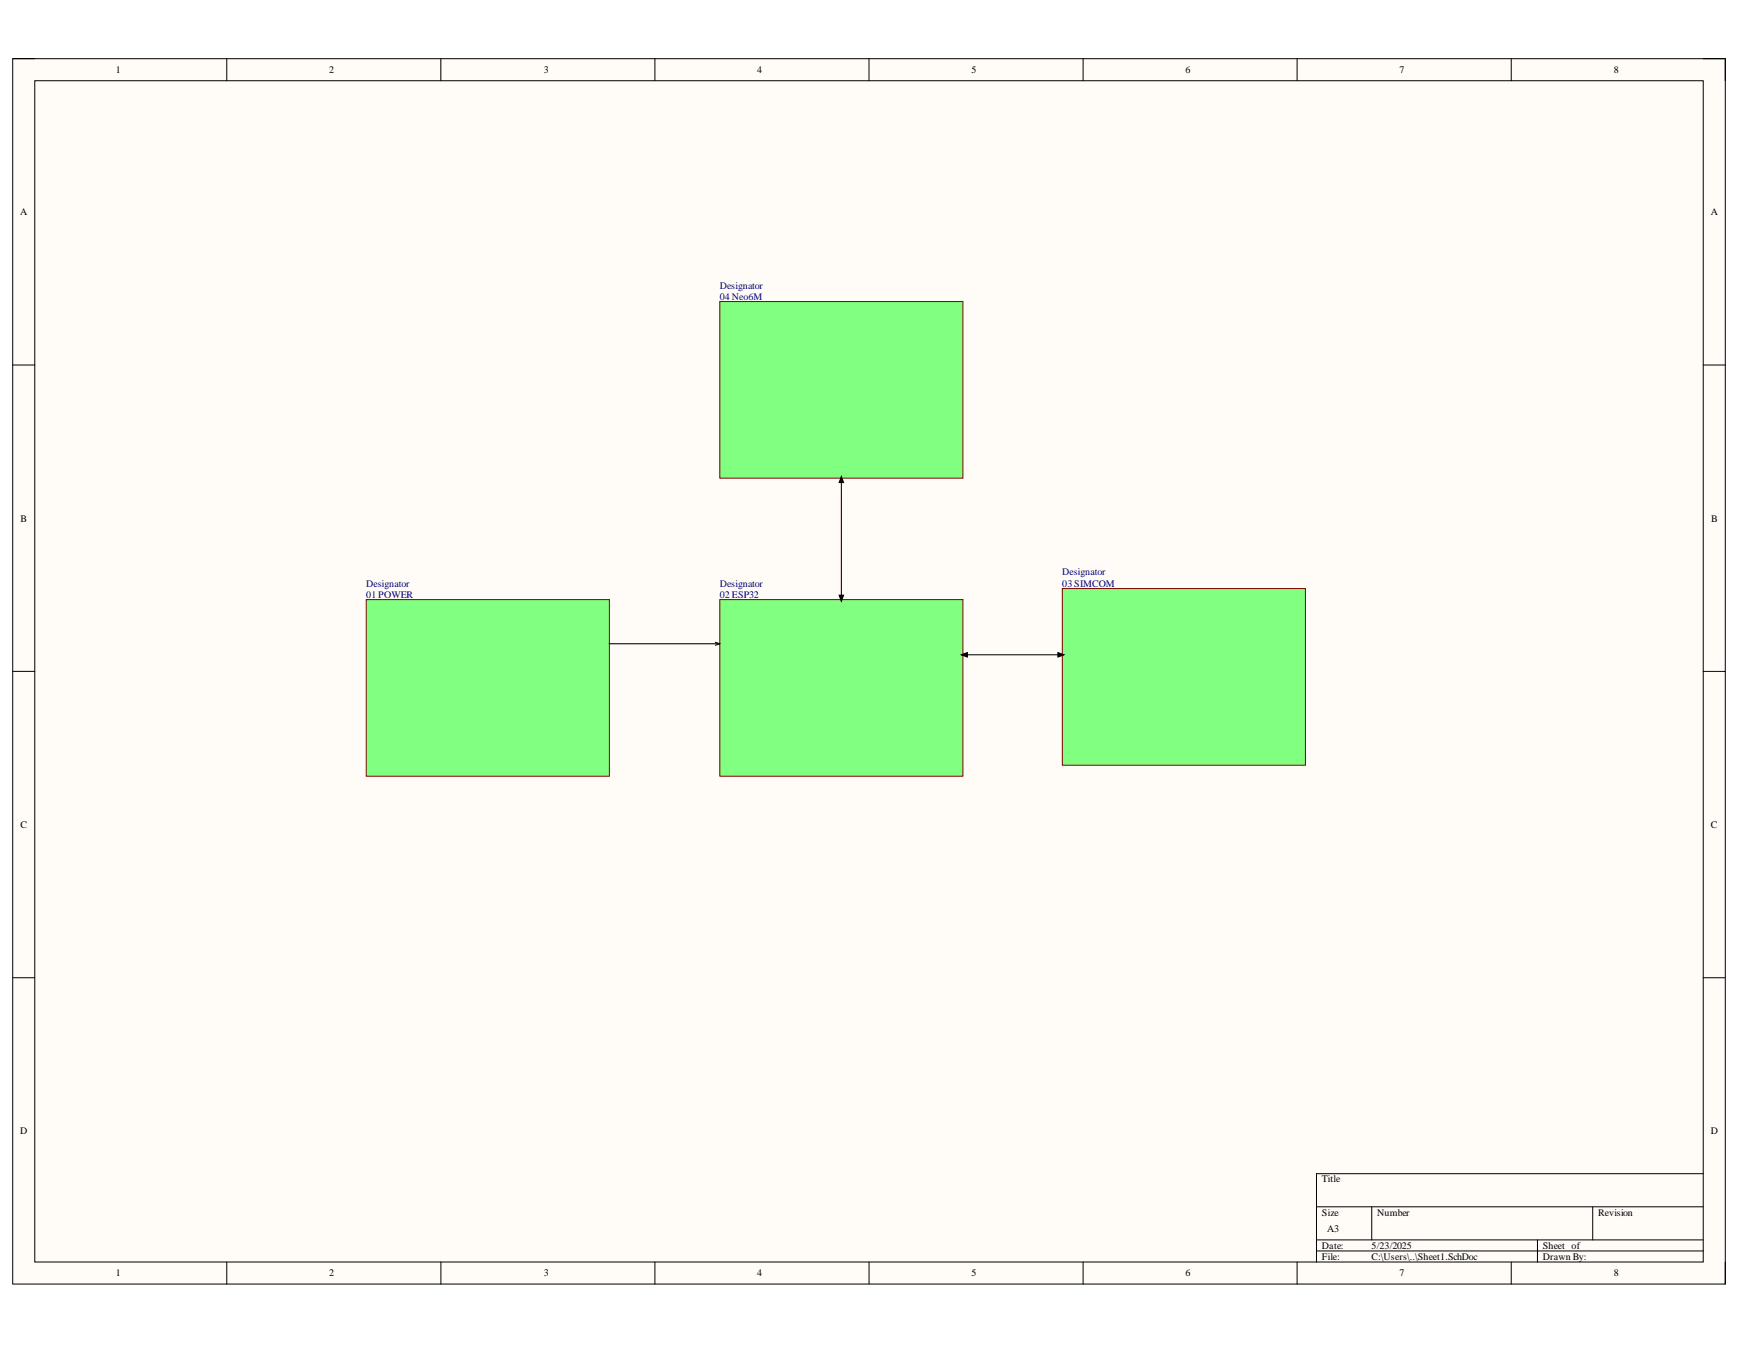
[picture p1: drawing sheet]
<svg xmlns="http://www.w3.org/2000/svg" width="279mm" height="216mm" viewBox="0 0 279 216" stroke-linecap="round" stroke-linejoin="round" font-family="sans-serif">
<path d="M2 9.4h274.9v196.7h-274.9z" fill-rule="evenodd" fill="#fffcf8"/>
<path d="M2 9.4h274.9v196.7h-274.9z" fill="none" stroke="#000" stroke-width=".16"/>
<path d="M5.6 13h267.7v189.6h-267.7z" fill-rule="evenodd" fill="#fffcf8"/>
<g fill="none" stroke="#000" stroke-width=".16">
<path d="M2 9.4h3.6M5.6 13h267.7v189.6h-267.7zM36.4 9.4v3.6M70.7 9.4v3.6M105.1 9.4v3.6M139.5 9.4v3.6M173.8 9.4v3.6M208.2 9.4v3.6M242.5 9.4v3.6M273.3 9.4h3.6v3.6M2 58.6h3.6M273.3 58.6h3.6"/>
<path d="M2 107.8h3.6M273.3 107.8h3.6M2 156.9h3.6M273.3 156.9h3.6M211.3 193.7h62M211.3 199h62M220.1 193.7v5.3M246.7 199v3.6M255.6 193.7v5.3M273.3 188.4h-62v14.2M36.4 202.6v3.5M70.8 202.6v3.5"/>
<path d="M105.1 202.6v3.5M139.5 202.6v3.5M173.8 202.6v3.5M208.2 202.6v3.5M211.3 200.8h62M242.5 202.6v3.5M276.9 202.6v3.5"/>
</g>
<path d="M58.8 96.3h39v28.3h-39z" fill-rule="evenodd" fill="#80ff80"/>
<path d="M58.8 96.3h39v28.3h-39z" fill="none" stroke="#800000" stroke-width=".16"/>
<path d="M115.5 96.3h39v28.3h-39z" fill-rule="evenodd" fill="#80ff80"/>
<path d="M115.5 96.3h39v28.3h-39z" fill="none" stroke="#800000" stroke-width=".16"/>
<path d="M170.5 94.5h39v28.3h-39z" fill-rule="evenodd" fill="#80ff80"/>
<path d="M170.5 94.5h39v28.3h-39z" fill="none" stroke="#800000" stroke-width=".16"/>
<path d="M97.8 103.3h17.7M114.8 103.1l.7 .2M115.5 103.3l-.7 .3M154.3 105.1l.9-.3v.7zM154.5 105.1h16M169.8 104.8l1 .3-1 .4z" fill="none" stroke="#000" stroke-width=".17"/>
<path d="M154.3 105.1l.9-.3v.7zM169.8 104.8l1 .3-1 .4z" fill="#000"/>
<path d="M115.5 48.4h39v28.4h-39z" fill-rule="evenodd" fill="#80ff80"/>
<path d="M115.5 48.4h39v28.4h-39z" fill="none" stroke="#800000" stroke-width=".16"/>
<path d="M135 76.5l.4 1h-.7zM135 76.8v19.5M134.7 95.5h.7l-.4 1z" fill="none" stroke="#000" stroke-width=".17"/>
<path d="M135 76.5l.4 1h-.7zM134.7 95.5h.7l-.4 1z" fill="#000"/>
<g font-size="1.6">
<text x="18.6" y="11.8">1</text>
<text x="52.8" y="11.8">2</text>
<text x="87.3" y="11.8">3</text>
<text x="121.5" y="11.8">4</text>
<text x="155.9" y="11.8">5</text>
<text x="190.3" y="11.8">6</text>
<text x="224.6" y="11.8">7</text>
<text x="259" y="11.8">8</text>
<text x="3.2" y="34.6">A</text>
<text x="274.6" y="34.6">A</text>
<text x="3.3" y="83.8">B</text>
<text x="274.6" y="83.8">B</text>
<text x="3.3" y="132.9">C</text>
<text x="274.6" y="132.9">C</text>
<text x="3.2" y="182">D</text>
<text x="274.6" y="182">D</text>
<text x="212.2" y="189.8">Title</text>
<text x="212.2" y="195.1">Size</text>
<text x="213" y="197.8">A3</text>
<text x="221" y="195.1">Number</text>
<text x="256.5" y="195.1">Revision</text>
<text x="212.2" y="200.5">Date:</text>
<text x="212.2" y="202.2">File:</text>
<text x="220.1" y="200.5">5/23/2025</text>
<text x="220.1" y="202.2">C:\Users\..\Sheet1.SchDoc</text>
<text x="247.6" y="200.5">Sheet of</text>
<text x="247.6" y="202.2">Drawn By:</text>
<text x="18.6" y="204.9">1</text>
<text x="52.8" y="204.9">2</text>
<text x="87.3" y="204.9">3</text>
<text x="121.5" y="204.9">4</text>
<text x="155.9" y="204.9">5</text>
<text x="190.3" y="204.9">6</text>
<text x="224.6" y="204.9">7</text>
<text x="259" y="204.9">8</text>
</g>
<g font-size="1.6" fill="#000080">
<text x="115.5" y="46.3">Designator</text>
<text x="115.5" y="48.1">04 Neo6M</text>
<text x="58.8" y="94.1">Designator</text>
<text x="58.8" y="95.9">01 POWER</text>
<text x="115.5" y="94.1">Designator</text>
<text x="115.5" y="95.9">02 ESP32</text>
<text x="170.5" y="92.4">Designator</text>
<text x="170.5" y="94.1">03 SIMCOM</text>
</g>
</svg>
